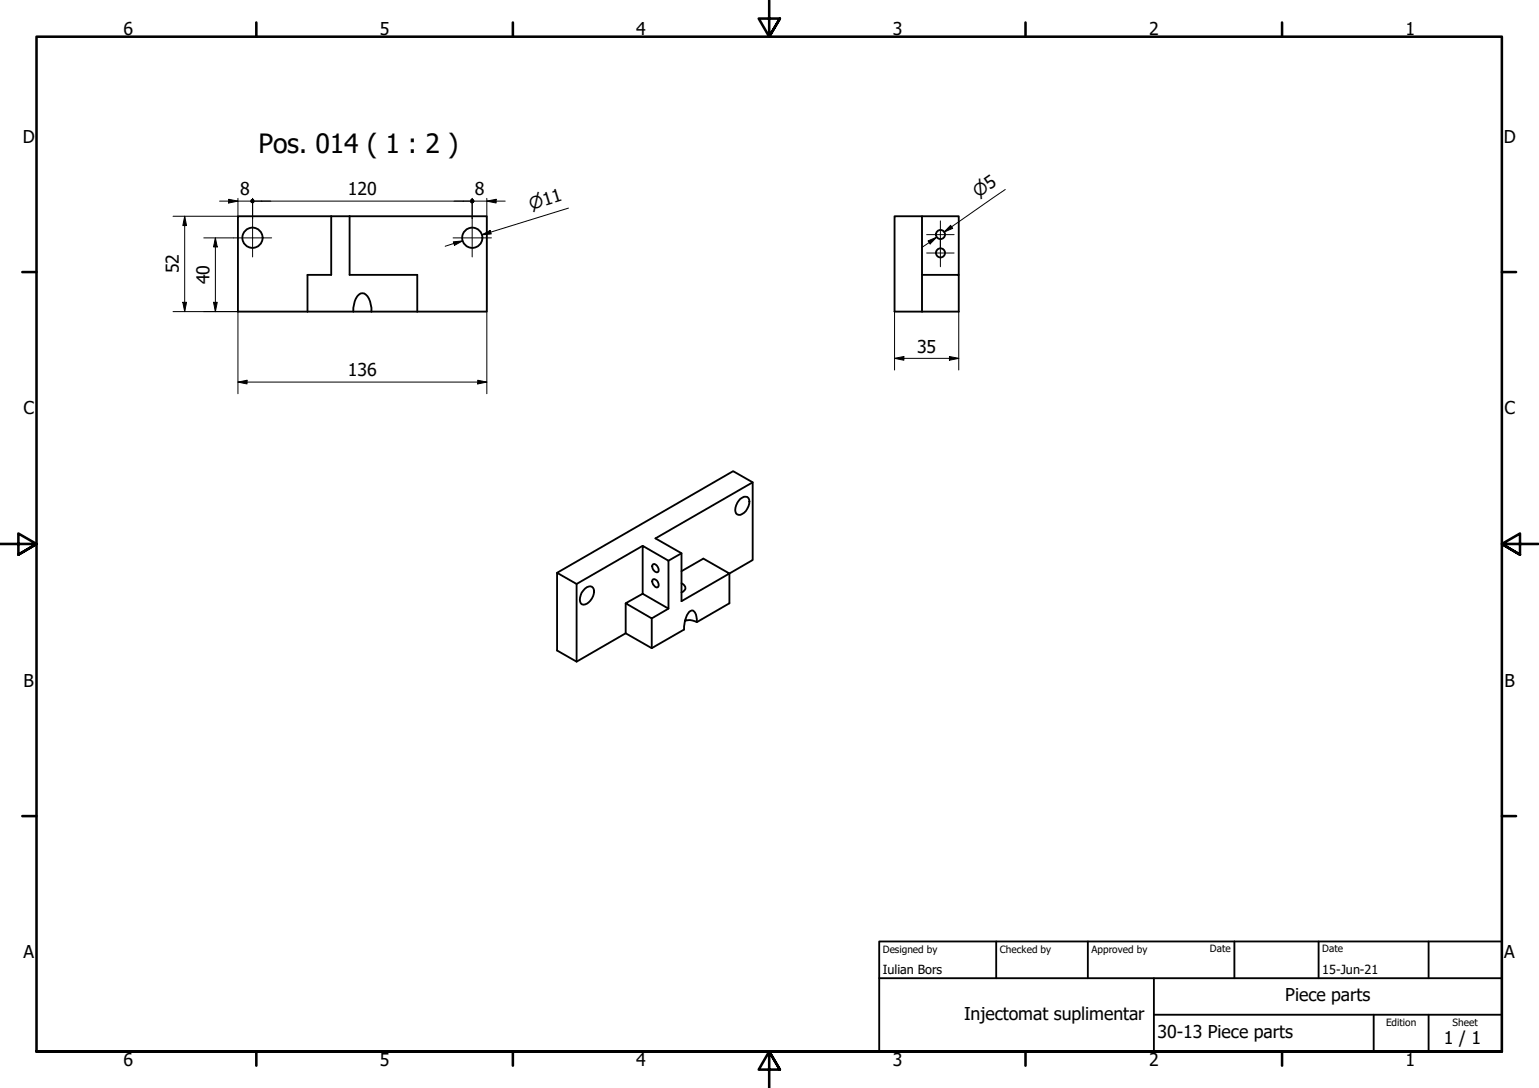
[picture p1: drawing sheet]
<svg xmlns="http://www.w3.org/2000/svg" width="420mm" height="297mm" viewBox="0 0 420 297" stroke-linecap="round" stroke-linejoin="round" font-family="sans-serif">
<!-- layer: Visible (ISO) -->
<g fill="none" stroke="#000" stroke-width=".51">
<path d="M90.4 59h-25.4v26.1h48.9M90.4 59v16h-6.5v10.1M90.4 59h5M95.4 59h37.5v26.1h-19M95.4 59v16h18.5v10.1M251.7 59h10v16M251.7 75h10v10.1h-17.5v-26.1h7.5v26.1M96.5 85.1v-1a4.9 4.9 0 0 1 1.9-4 2.35 2.35 0 0 1 2.6 2.2l.4 1.8v1M202.1 136.2a1.34 1.34 0 0 1 1.6-.6 1.34 1.34 0 0 1 .9 1.4 3.6 3.6 0 0 1-2.9 3.6 1.68 1.68 0 0 1-.7-2.6zM205.5 131.7l-5.3-3.1-48.1 27.8 5.3 3 18.1-10.4M152.1 156.4v21.2l5.3 3 13.4-7.7M157.4 159.4v21.2"/>
<path d="M175.5 149l7 4.1v13.1l-7-4.1zM178.1 158.4l.2-.2a1.43 1.43 0 0 1 1.3 2.1 1.59 1.59 0 0 1-1.5-1.9zM178.3 154a1.46 1.46 0 0 1 1.3 2.2 1.43 1.43 0 0 1-1.3-2.2zM186.1 155.9l5.9-3.4 7.1 4.1-13 7.5v-13l-7.2-4.1 26.6-15.3v21.2l-6.4 3.7v8.1l-8.9 5.1M186.1 159.2a1.25 1.25 0 0 1 1 1.3 1.25 1.25 0 0 1-1 1.2M186.1 151.1l-3.6 2M159.7 160.7a1.39 1.39 0 0 1 1.9-.5 1.39 1.39 0 0 1 .5 1.9 3.1 3.1 0 0 1-3.3 2.9 3.2 3.2 0 0 1 .9-4.3zM170.8 164.7v8.2M175.5 162.1l-4.7 2.6 7.1 4.1 4.6-2.6M177.9 168.8v8.2M187 169.5a3.9 3.9 0 0 1 3.2 .3v-.7a2.95 2.95 0 0 0-1-2.4 2.12 2.12 0 0 0-1.9 2l-.5 3.2-8.9 5.1-7.1-4.1"/>
<circle cx="68.9" cy="64.9" r="2.76"/>
<circle cx="128.9" cy="64.9" r="2.76"/>
<circle cx="256.8" cy="69" r="1.24"/>
<circle cx="256.8" cy="64" r="1.24"/>
</g>
<!-- layer: Border (ISO) -->
<g fill="none" stroke="#000" stroke-width=".7">
<path d="M70 6.1v3.9M140 6.1v3.9M210 0v10l-2.9-4.9h5.8l-2.9 4.9 2.9-4.9M280 6.1v3.9M350 6.1v3.9M6.1 74.3h3.9M410 74.3h3.9M0 148.5h10l-5-2.8v5.7l5-2.9-5 2.9M420 148.5h-10l5-2.8v5.7l-5-2.9 5 2.9M6.1 222.8h3.9M410 222.8h3.9M10 287.1v-277.1h400v277.1h-400h400"/>
<path d="M70 287.1v3.8M140 287.1v3.8M212.9 292l-2.9-4.9 2.9 4.9h-5.8l2.9-4.9v9.9M280 287.1v3.8M350 287.1v3.8"/>
</g>
<!-- layer: Title (ISO) -->
<path d="M240 257h170v30.1h-170zM272 257v10.1M297 257v10.1M337 257v10.1M360 257v10.1M390 257v10.1M240 267.1h170M315 277h95M315 267.1v20M375 277v10.1M390 277v10.1" fill="none" stroke="#000" stroke-width=".51"/>
<!-- layer: Dimension (ISO) -->
<g fill="none" stroke="#000" stroke-width=".27">
<path d="M50.4 59l.5 2.6h-1zM50.4 59v26.1M59.9 54.9h9.1M62.4 54.4l2.6 .5-2.6 .5zM65 54.2v4.8h-17.8M69 54.2v5.5M69.5 54.9h58.8M128.9 54.9h9M128.9 54.2v5.5M132.9 54.9l2.5-.5v1zM132.9 54.2v4.8M155.2 56.8l-23.6 7.3 2.3-.7"/>
<path d="M274.4 51.7l-16.7 11.7 2.1-1.5M55.6 64.9h8.1M58.8 64.9l.5 2.5h-1zM58.8 64.9v20.2M123.8 66l2.5-.2-2.2 1.2zM126.3 65.8l-4.8 1.4M131.6 64.1l2.2-1.2 .3 1zM253.4 65.8l2.3-1-1.8 1.8zM255.7 64.8l-4.1 2.8M259.5 61.5l.6 .8-2.4 1.1zM47.2 85.1h17.8v22.4M49.9 82.5h1l-.5 2.6z"/>
<path d="M58.3 82.5h1l-.5 2.6zM132.9 85.1v22.4M244.2 97.8l2.6-.5v1zM244.2 97.8h17.5M244.2 85.1v15.9M259.2 97.3l2.5 .5-2.5 .5zM261.7 85.1v15.9M65 104.3l2.4-.5v1zM65 104.3h67.9M130.4 103.8l2.5 .5-2.5 .5z"/>
</g>
<g fill="#000">
<path d="M62.4 54.4l2.6 .5-2.6 .5z" fill-rule="evenodd"/>
<path d="M132.9 54.9l2.5-.5v1z" fill-rule="evenodd"/>
<path d="M50.4 59l.5 2.6h-1z" fill-rule="evenodd"/>
<path d="M58.8 64.9l.5 2.5h-1z" fill-rule="evenodd"/>
<path d="M123.8 66l2.5-.2-2.2 1.2z" fill-rule="evenodd"/>
<path d="M131.6 64.1l2.2-1.2 .3 1z" fill-rule="evenodd"/>
<path d="M253.4 65.8l2.3-1-1.8 1.8z" fill-rule="evenodd"/>
<path d="M259.5 61.5l.6 .8-2.4 1.1z" fill-rule="evenodd"/>
<path d="M49.9 82.5h1l-.5 2.6z" fill-rule="evenodd"/>
<path d="M58.3 82.5h1l-.5 2.6z" fill-rule="evenodd"/>
<path d="M244.2 97.8l2.6-.5v1z" fill-rule="evenodd"/>
<path d="M259.2 97.3l2.5 .5-2.5 .5z" fill-rule="evenodd"/>
<path d="M65 104.3l2.4-.5v1z" fill-rule="evenodd"/>
<path d="M130.4 103.8l2.5 .5-2.5 .5z" fill-rule="evenodd"/>
<circle cx="68.9" cy="54.9" r=".62"/>
<circle cx="128.9" cy="54.9" r=".63"/>
</g>
<!-- layer: Center Mark (ISO) -->
<path d="M69 59.7v10.5M128.9 59.7v10.5M63.7 64.9h10.5M123.7 64.9h10.5M253 64.1h7.5M253 69.1h7.5M256.7 60.3v7.5M256.7 65.3v7.5" fill="none" stroke="#000" stroke-width=".27"/>
<text font-size="7.2" x="70.5" y="41.9">Pos. 014 ( 1 : 2 )</text>
<g font-size="4.8">
<text x="33.7" y="9.6">6</text>
<text x="103.7" y="9.6">5</text>
<text x="173.7" y="9.6">4</text>
<text x="243.7" y="9.6">3</text>
<text x="313.7" y="9.6">2</text>
<text x="383.7" y="9.6">1</text>
<text x="6.2" y="38.9">D</text>
<text x="410.5" y="38.9">D</text>
<text x="65.6" y="53.3">8</text>
<text x="95" y="53.3">120</text>
<text x="129.6" y="53.3">8</text>
<text x="48.8" y="74.7" transform="rotate(-90 48.8 74.7)">52</text>
<text x="57.2" y="77.6" transform="rotate(-90 57.2 77.6)">40</text>
<text x="250.4" y="96.3">35</text>
<text x="95" y="102.7">136</text>
<text x="6.4" y="113.1">C</text>
<text x="410.7" y="113.1">C</text>
<text x="6.4" y="187.4">B</text>
<text x="410.7" y="187.4">B</text>
<text x="6.4" y="261.7">A</text>
<text x="410.7" y="261.7">A</text>
<text x="350.9" y="273.3">Piece parts</text>
<text x="263.2" y="278.4">Injectomat suplimentar</text>
<text x="316" y="283.3">30-13 Piece parts</text>
<text x="394.2" y="285">1 / 1</text>
<text x="33.7" y="290.9">6</text>
<text x="103.7" y="290.9">5</text>
<text x="173.7" y="290.9">4</text>
<text x="243.7" y="290.9">3</text>
<text x="313.7" y="290.9">2</text>
<text x="383.7" y="290.9">1</text>
</g>
<g font-size="4.6">
<text x="267" y="54" transform="rotate(-35 267 54)">⌀5</text>
<text x="145" y="57.5" transform="rotate(-17 145 57.5)">⌀11</text>
</g>
<g font-size="3.4">
<text x="241" y="266">Iulian Bors</text>
<text x="361" y="266">15-Jun-21</text>
</g>
<g font-size="2.7">
<text x="241" y="260.1">Designed by</text>
<text x="273" y="260.1">Checked by</text>
<text x="298" y="260.1">Approved by</text>
<text x="330.3" y="260">Date</text>
<text x="361" y="260">Date</text>
<text x="378.4" y="280.1">Edition</text>
<text x="396.6" y="280.1">Sheet</text>
</g>
</svg>
